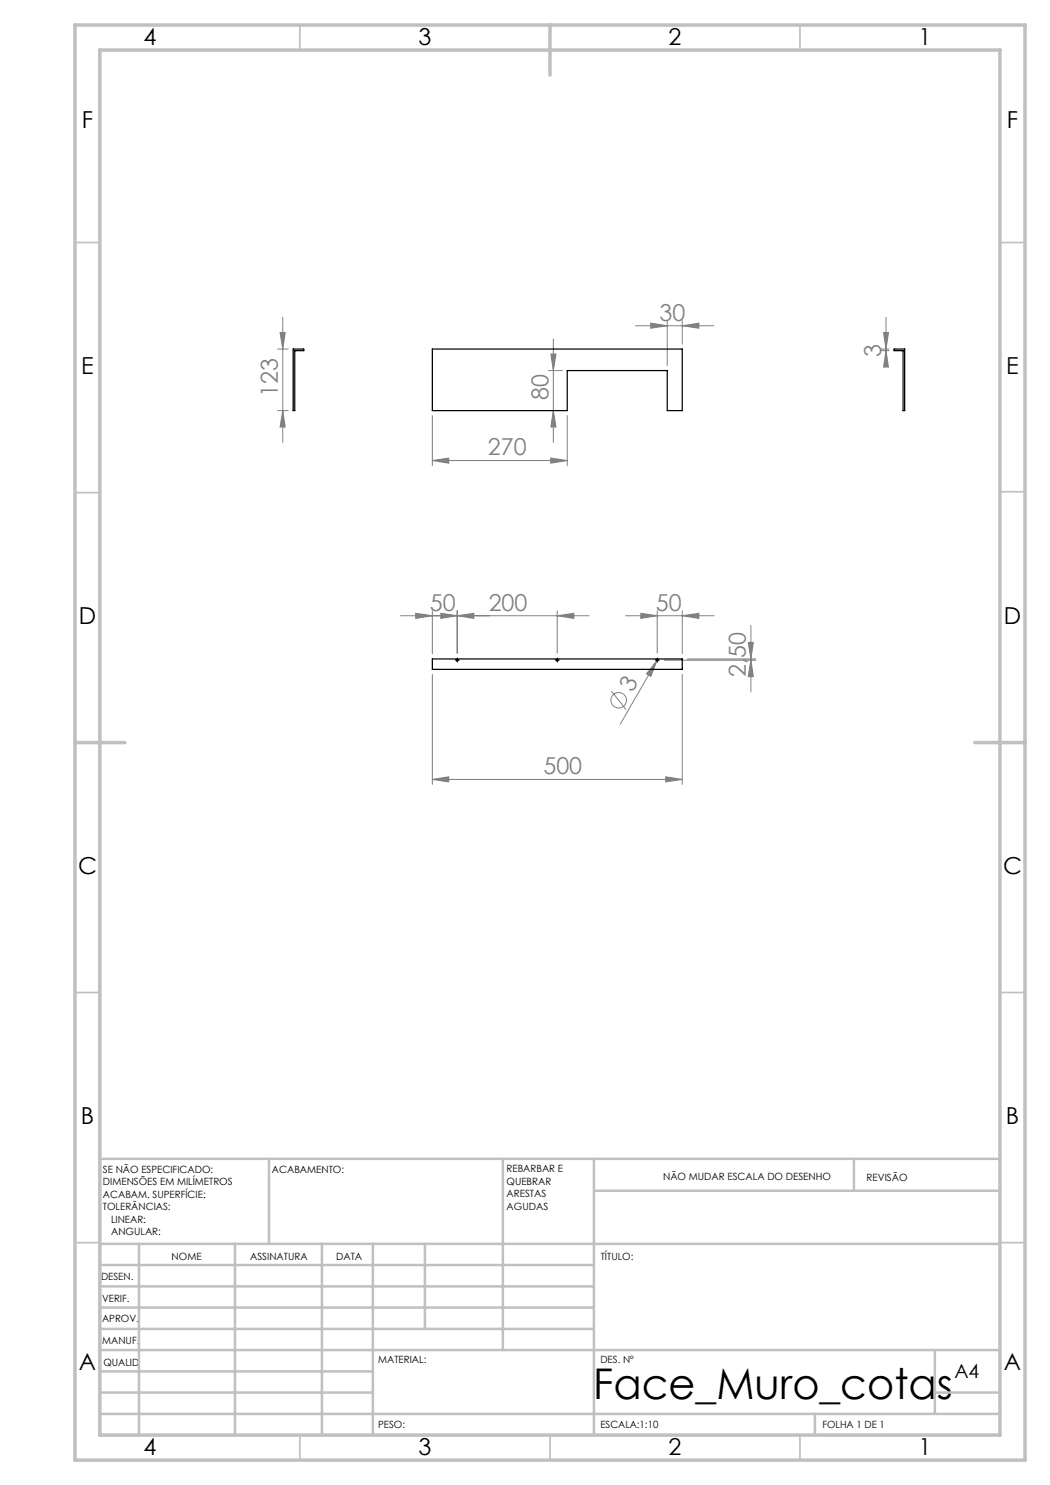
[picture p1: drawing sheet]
<svg xmlns="http://www.w3.org/2000/svg" width="210mm" height="297mm" viewBox="0 0 210 297" stroke-linecap="round" stroke-linejoin="round" font-family="sans-serif">
<g fill="none" stroke="#808080" stroke-width=".2">
<path d="M55.5 69.8h2.1M56 66.5h1l-.4 3.3zM56.6 63.5v25M109.7 74.1h2.8M110.2 70.8h1l-.5 3.3zM110.7 67.8v20.7M127.1 65.2h15.7M130.1 64.6l3.4 .6-3.4 .4zM133.5 64.1v9M136.5 65.2l3.3-.6v1zM136.5 64.1v4.7M176.2 70.1h1.6"/>
<path d="M176.2 69.8h1.6M176.7 66.5h1l-.5 3.3zM177.2 70.1l.5 3.3h-1zM177.2 63.5v9.3M55.5 82.1h2.1M56.6 82.1l.4 3.3h-1zM86.5 92.1l3.2-.5v1zM86.5 83.1v10M86.5 92.1h27M110.1 91.6l3.4 .5-3.4 .5zM110.7 82.1l.5 3.3h-1zM113.5 83.1v10"/>
<path d="M80.1 123.2h37.7M83.1 122.7l3.4 .5-3.4 .5zM86.5 122.2v8.6M86.5 134.9v22M88.2 122.7l3.2 .5-3.2 .5zM91.4 123.2l3.4-.5v1zM91.4 122.2v8.4M111.4 123.2l3.4-.5v1zM111.4 122.2v8.4M122.3 138.2l2.9 3.7M125.1 123.2h17.7M128.2 122.7l3.2 .5-3.2 .5z"/>
<path d="M131.4 132.1l-1.2 3.2-.9-.5zM131.4 132.1l-7.4 12.7M131.4 122.2v8.4M131.5 131.9l-.1 .2M132.9 132h18.3M136.5 123.2l3.3-.5v1zM136.5 122.2v8.6M136.5 134.9v22M137.4 131.8h13.8M149.6 128.5h1.1l-.5 3.3zM150.2 132l.5 3.3h-1.1zM150.2 125.1v13.3"/>
<path d="M86.5 155.9l3.2-.5v1zM86.5 155.9h50M133.1 155.4l3.4 .5-3.4 .5z"/>
<circle cx="123.7" cy="140.1" r="1.57"/>
</g>
<path d="M91.2 132h-.1M91.5 131.8v-.2M91.5 132.3v.1M91.7 132h.2M111.2 132h-.1M111.5 131.8v-.2M111.5 132.3v.1M111.7 132h.2M131.2 132h-.1M131.5 131.8v-.2M131.5 132.3v.1M131.7 132h.2" fill="none" stroke="#000" stroke-width=".2" stroke-dasharray="15.2 1.3 1.3 1.3"/>
<path d="M91.2 132h.5M91.4 131.8v.5M111.2 132h.5M111.4 131.8v.5M131.2 132h.5M131.4 131.8v.5" fill="none" stroke="#000" stroke-width=".2"/>
<g fill="none" stroke="#c0c0c0" stroke-width=".35">
<path d="M60 5v5M160 5v5M15 48.5h5M200 48.5h5M15 98.5h5M200 98.4h5M15 198.5h5M200 198.5h5M15 248.5h5M200 248.5h5M60 287v5M110 287v5"/>
<path d="M160 287v5"/>
</g>
<g fill="none" stroke="#c0c0c0" stroke-width=".5">
<path d="M53.8 231.8v17M100.6 231.8v38.2M118.8 231.8v55.2M118.8 238.2h81.2M170.8 231.8v6.4M200 231.8h-180v55.2M20 248.8h180M20 257.3h98.8M20 253h98.8M27.8 248.8v38.2M47 248.8v38.2M64.4 248.8v38.2"/>
<path d="M74.6 248.8v38.2M85 248.8v17M20 265.8h98.8M20 261.5h98.8M20 278.5h54.6M20 274.3h54.6M20 270h180M187 278.5h13M187 270v12.8M20 282.8h180M163 282.8v4.2"/>
</g>
<path d="M15 5h190v287h-190zM20 10h180v277h-180zM110 5v10M15 148.5h10M195 148.5h10" fill="none" stroke="#c0c0c0" stroke-width=".7"/>
<g fill="#808080">
<path d="M131.4 132.1l-1.2 3.2-.9-.5z"/>
<path d="M110.1 91.6l3.4 .5-3.4 .5zM86.5 92.1l3.2-.5v1zM91.4 123.2l3.4-.5v1zM83.1 122.7l3.4 .5-3.4 .5zM111.4 123.2l3.4-.5v1zM88.2 122.7l3.2 .5-3.2 .5zM133.1 155.4l3.4 .5-3.4 .5zM86.5 155.9l3.2-.5v1z"/>
<path d="M130.1 64.6l3.4 .6-3.4 .4zM136.5 65.2l3.3-.6v1zM128.2 122.7l3.2 .5-3.2 .5zM136.5 123.2l3.3-.5v1z"/>
<path d="M110.7 82.1l.5 3.3h-1zM110.2 70.8h1l-.5 3.3z"/>
<path d="M177.2 70.1l.5 3.3h-1zM176.7 66.5h1l-.5 3.3zM150.2 132l.5 3.3h-1.1zM149.6 128.5h1.1l-.5 3.3z"/>
<path d="M56 66.5h1l-.4 3.3zM56.6 82.1l.4 3.3h-1z"/>
</g>
<g fill="none" stroke="#000" stroke-width=".25">
<path d="M58.6 69.8h2.1v.3h-1.8v12h-.3zM86.5 69.8h50v12.3h-3v-8h-20v8h-27zM178.8 69.8h2.1v12.3h-.3v-12h-1.8zM86.5 131.8h50v2.1h-50z"/>
<circle cx="91.4" cy="132" r=".15"/>
<circle cx="111.4" cy="132" r=".15"/>
<circle cx="131.5" cy="132" r=".15"/>
</g>
<text font-size="8.5" x="118.6" y="279.7">Face_Muro_cotas</text>
<g font-size="4.7">
<text x="28.7" y="9">4</text>
<text x="83.7" y="9">3</text>
<text x="133.7" y="9">2</text>
<text x="183.7" y="9">1</text>
<text x="16.4" y="25.5">F</text>
<text x="201.4" y="25.5">F</text>
<text x="16.2" y="74.7">E</text>
<text x="201.2" y="74.7">E</text>
<text x="15.8" y="124.7">D</text>
<text x="200.8" y="124.7">D</text>
<text x="15.6" y="174.7">C</text>
<text x="200.6" y="174.7">C</text>
<text x="16.2" y="224.7">B</text>
<text x="201.2" y="224.7">B</text>
<text x="15.8" y="274">A</text>
<text x="200.8" y="274">A</text>
<text x="28.7" y="291">4</text>
<text x="83.7" y="291">3</text>
<text x="133.7" y="291">2</text>
<text x="183.7" y="291">1</text>
</g>
<g font-size="4.7" fill="#808080">
<text x="131.9" y="64.1">30</text>
<text x="176.2" y="71.5" transform="rotate(-90 176.2 71.5)">3</text>
<text x="55.5" y="79.5" transform="rotate(-90 55.5 79.5)">123</text>
<text x="109.7" y="80" transform="rotate(-90 109.7 80)">80</text>
<text x="97.6" y="91.1">270</text>
<text x="86" y="122.1">50</text>
<text x="97.7" y="122.1">200</text>
<text x="131.2" y="122.1">50</text>
<text x="149.2" y="135.4" transform="rotate(-90 149.2 135.4)">2,50</text>
<text x="126.5" y="138.7" transform="rotate(-60 126.5 138.7)">3</text>
<text x="108.7" y="154.8">500</text>
</g>
<text font-size="3.9" x="190.9" y="275.5">A4</text>
<g font-size="2">
<text x="20.6" y="234.6">SE NÃO ESPECIFICADO:</text>
<text x="20.6" y="237.1">DIMENSÕES EM MILÍMETROS</text>
<text x="20.6" y="239.6">ACABAM. SUPERFÍCIE:</text>
<text x="54.4" y="234.6">ACABAMENTO:</text>
<text x="101.3" y="234.5">REBARBAR E</text>
<text x="101.3" y="237">QUEBRAR</text>
<text x="101.3" y="239.5">ARESTAS</text>
<text x="132.6" y="236">NÃO MUDAR ESCALA DO DESENHO</text>
<text x="173.3" y="236.2">REVISÃO</text>
<text x="20.6" y="242.1">TOLERÂNCIAS:</text>
<text x="22.2" y="244.6">LINEAR:</text>
<text x="101.3" y="242">AGUDAS</text>
<text x="22.2" y="247.1">ANGULAR:</text>
<text x="34.3" y="252">NOME</text>
<text x="50" y="251.9">ASSINATURA</text>
<text x="67.2" y="251.9">DATA</text>
<text x="120.2" y="251.9">TÍTULO:</text>
<text x="20.2" y="256.1">DESEN.</text>
<text x="20.4" y="260.3">VERIF.</text>
<text x="20.4" y="264.4">APROV.</text>
<text x="20.5" y="268.8">MANUF.</text>
<text x="20.7" y="273.1">QUALID</text>
<text x="75.7" y="272.5">MATERIAL:</text>
<text x="120.1" y="272.5">DES. Nº</text>
<text x="75.6" y="285.5">PESO:</text>
<text x="120.1" y="285.6">ESCALA:1:10</text>
<text x="164.5" y="285.6">FOLHA 1 DE 1</text>
</g>
</svg>
